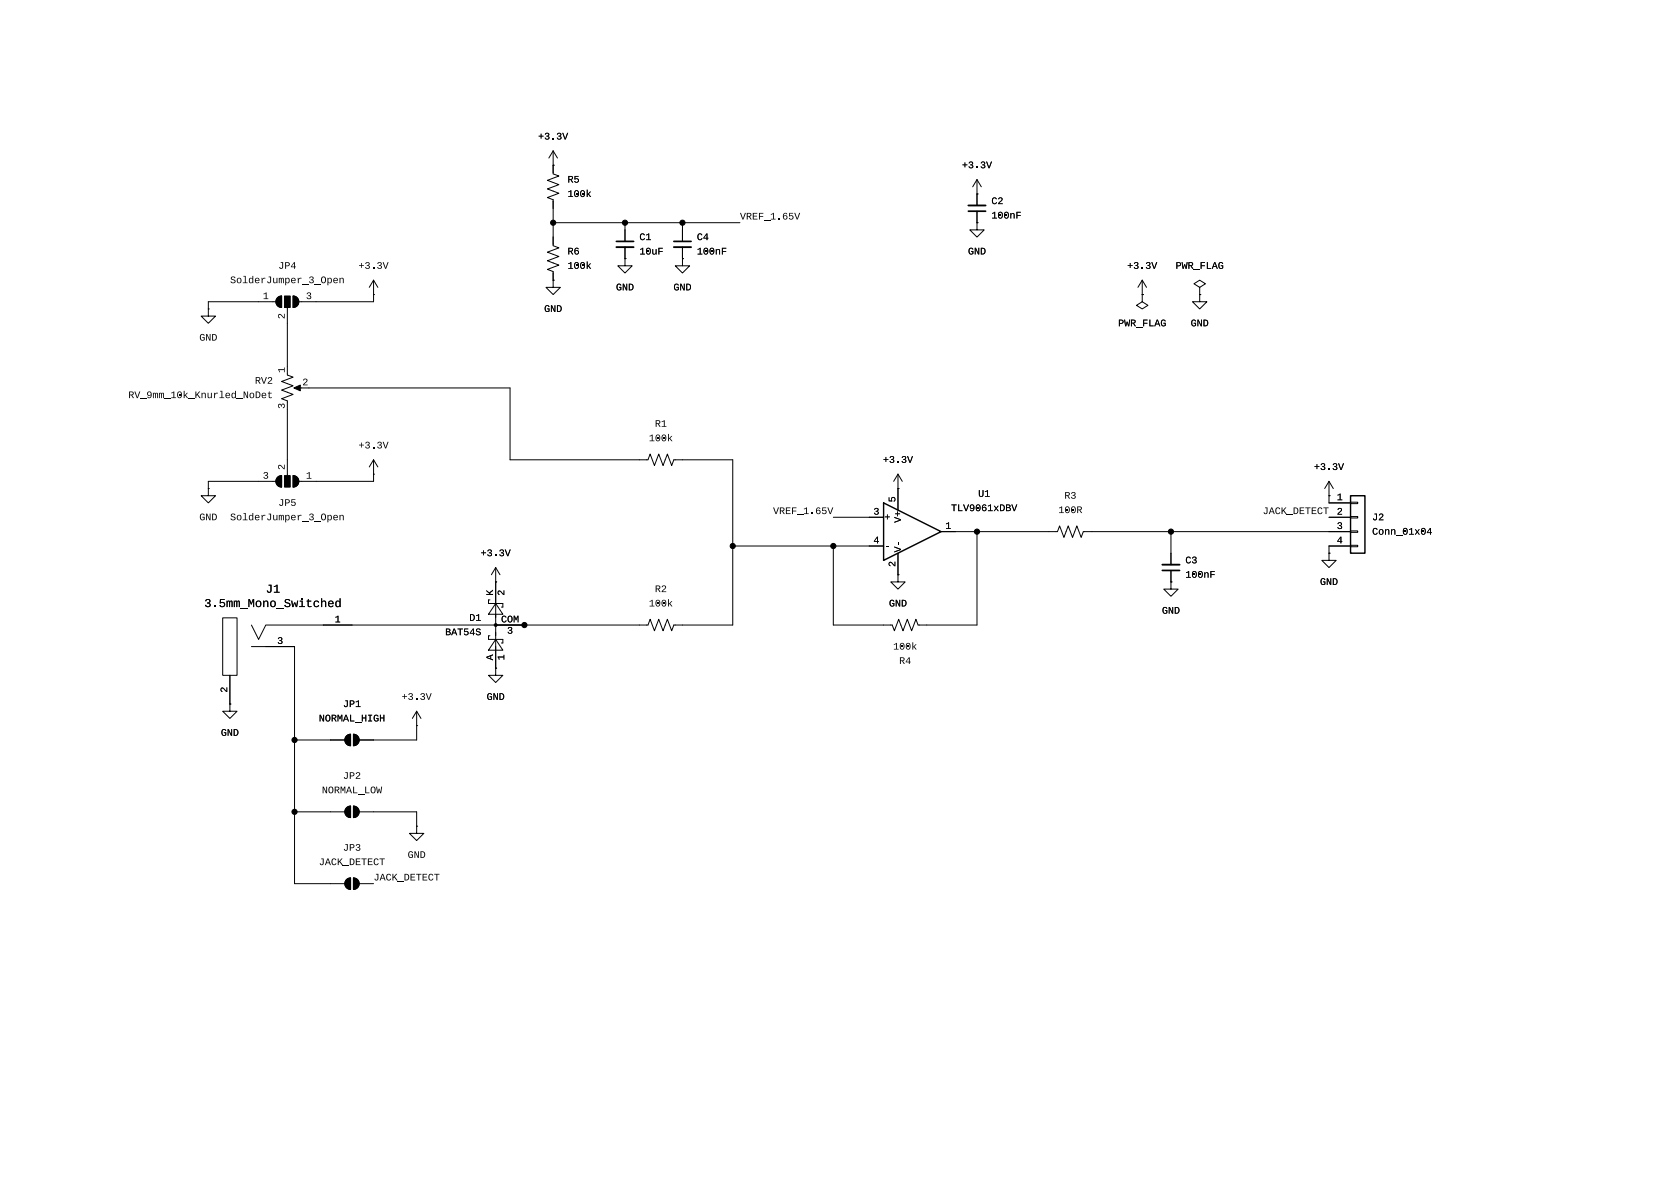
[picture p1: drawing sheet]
<svg xmlns="http://www.w3.org/2000/svg" width="297mm" height="210mm" viewBox="0 0 297 210" stroke-linecap="round" stroke-linejoin="round" font-family="sans-serif">
<g fill="none" stroke="#000" stroke-width=".18">
<path d="M97.8 26.7v4l1 .4-2 .8 2 .7-2 .8 2 .8-2 .7 1 .4v8.1l1 .4-2 .8 2 .7-2 .8 2 .8-2 .7 1 .4v1.5M97.8 29.2h.1M97.8 26.7l-.8 1.2M97.8 26.7l.8 1.2M97.8 39.4h33M110.5 39.4v3.3M120.6 39.4v3.3M172.7 39.4v1.2h1.3l-1.3 1.3-1.3-1.3h1.3M172.7 39.4h.1M172.7 34.3h.1M172.7 31.8v4.5M172.7 37.3v2.1"/>
<path d="M172.7 31.8l-.7 1.2M172.7 31.8l.8 1.2M36.8 54.6v1.3h1.3l-1.3 1.3-1.2-1.3h1.2M36.8 54.6h.1M48.8 53.3h-12v1.3M49.1 52.6l.7-.3v2.1a1.02 1.02 0 0 1-.9-.7 1.02 1.02 0 0 1 .2-1.1zM50.8 54.4v10.4M51.8 52.3a1.02 1.02 0 0 1 1 1 1.02 1.02 0 0 1-1 1.1zM66 52.1h.1M66 49.5v3.8h-13.2M66 49.5l-.7 1.3M66 49.5l.8 1.3"/>
<path d="M97.8 49.5v1.3h1.3l-1.3 1.3-1.3-1.3h1.3M97.8 49.5h.1M110.5 45.7v1.3h1.3l-1.3 1.3-1.3-1.3h1.3M110.5 45.7h.1M110.5 43.7v2M120.6 45.7v1.3h1.3l-1.3 1.3-1.2-1.3h1.2M120.6 45.7h.1M120.6 43.7v2M201.9 52.1v1.2l1 .7-1 .6-1-.6 1-.7M201.9 52.1h.1M201.9 49.5l-.7 1.3M201.9 49.5l.8 1.3"/>
<path d="M201.9 49.5v2.6M212.1 52.1v1.2h1.3l-1.3 1.3-1.3-1.3h1.3M212.1 52.1h.1M212.1 50.8l1-.6-1-.7-1 .7 1 .6v1.3M50.8 66.3l1 .4-2 .7 2 .8-2 .8 2 .7-2 .8 1 .4M50.8 72.4v11.7M52.3 68.6h1M54.6 68.6h35.6v12.7h24.4l.3-1 .8 2 .8-2 .7 2 .8-2 .7 2 .4-1h10.4v29.2h-10.4l-.4 1-.7-2-.8 2-.7-2-.8 2-.8-2-.3 1h-67.6l-1.3 2.5-1.3-2.5M36.8 86.4v1.2h1.3l-1.3 1.3-1.2-1.3h1.2M36.8 86.4h.1M48.8 85.1h-12v1.3M49.1 84.4l.7-.3v2a1.02 1.02 0 0 1-.9-.6 1.02 1.02 0 0 1 .2-1.1z"/>
<path d="M51.8 84.1a1.02 1.02 0 0 1 1 1 1.02 1.02 0 0 1-1 1zM66 83.8h.1M66 81.3v3.8h-13.2M66 81.3l-.7 1.3M66 81.3l.8 1.3M129.5 96.5h26.7M147.3 91.4h8.9M158.7 86.4h.1M158.7 83.8l-.7 1.3M158.7 83.8l.8 1.3M158.7 83.8v6.4M158.7 97.8v3.8"/>
<path d="M166.4 94h20.5l.4-1 .8 2 .7-2 .8 2 .8-2 .7 2 .4-1h47.3M172.7 94v16.5h-10.4l-.4-1-.7 2-.8-2-.8 2-.7-2-.8 2-.4-1h-10.4v-14M207 94v5.8M234.9 97.8v1.3h1.3l-1.3 1.2-1.2-1.2h1.2M234.9 97.8h.1M234.9 87.6h.1M234.9 85.1l-.7 1.3M234.9 85.1l.8 1.3M234.9 85.1v3.8h3.9M234.9 91.4h3.9M238.8 88.8h1.2v.2h-1.2zM238.8 91.3h1.2v.3h-1.2z"/>
<path d="M238.8 93.9h1.2v.2h-1.2zM238.8 96.4h1.2v.2h-1.2zM238.8 96.5h-3.9v1.3M39.4 109.2h2.5v10.2h-2.5zM40.6 119.4v5.1M44.4 114.3h7.7v41.9h8.9M86.6 112.4h-.2v.6h2.5v.7h-.3M86.6 106h-.2v.7h2.5v.6h-.3M87.6 102.9h.1M87.6 118.1v1.3h1.3l-1.3 1.3-1.2-1.3h1.2M87.6 118.1h.1M87.6 113l1.3 1.9h-2.5z"/>
<path d="M87.6 106.7l1.3 1.9h-2.5zM87.6 100.3l-.7 1.3M87.6 100.3l.8 1.3M87.6 100.3v17.8M158.7 101.6v1.3h1.3l-1.3 1.2-1.2-1.2h1.2M158.7 101.6h.1M207 102.9v1.2h1.3l-1.3 1.3-1.3-1.3h1.3M207 102.9h.1M207 100.8v2.1M40.6 124.5v1.2h1.3l-1.3 1.3-1.2-1.3h1.2M40.6 124.5h.1M52.1 130.8h8.9"/>
<path d="M61.3 130.1l.7-.3v2a1.02 1.02 0 0 1-1-.6 1.02 1.02 0 0 1 .3-1.1zM62.5 129.8a1.02 1.02 0 0 1 1 1 1.02 1.02 0 0 1-1 1zM73.7 128.3h.1M73.7 125.7v5.1h-10.2M73.7 125.7l-.8 1.3M73.7 125.7l.7 1.3M52.1 143.5h8.9M61.3 142.8l.7-.3v2a1.02 1.02 0 0 1-1-.6 1.02 1.02 0 0 1 .3-1.1zM61.3 155.5l.7-.3v2a1.02 1.02 0 0 1-1-.6 1.02 1.02 0 0 1 .3-1.1zM62.5 142.5a1.02 1.02 0 0 1 1 1 1.02 1.02 0 0 1-1 1zM62.5 155.2a1.02 1.02 0 0 1 1 1 1.02 1.02 0 0 1-1 1zM63.5 143.5h10.2v2.6"/>
<path d="M63.5 156.2h2.5M73.7 146.1v1.2h1.2l-1.2 1.3-1.3-1.3h1.3M73.7 146.1h.1"/>
</g>
<g fill="#000">
<path d="M99.4 23.5h.2l.3 1 .4-1h.1l-.4 1.2h-.2zM174.3 28.6h.2l.4 1 .3-1h.2l-.5 1.1h-.1zM59 49.2l.1-.1a.43 .43 0 0 1 .5 .1 .43 .43 0 0 1 .1 .4h-.6l.1 .3h.5l-.2 .2a.44 .44 0 0 1-.5-.1 .44 .44 0 0 1-.1-.5h.7a.26 .26 0 0 0-.3-.3 .26 .26 0 0 0-.2 .3h-.2zM60 49.1h.2v.2l.2-.2 .3 .1 .1 .9h-.2v-.6a.22 .22 0 0 0-.2-.3 .22 .22 0 0 0-.2 .3v.6h-.2zM67.6 46.3h.2l.4 1.1 .3-1.1h.2l-.4 1.2h-.2zM203.5 46.3h.2l.4 1.1 .3-1.1h.2l-.5 1.2h-.1zM47.6 69.2h.1v.2h.3v.2h-.3v.6h.4a.3 .3 0 0 1-.3 .2 .3 .3 0 0 1-.3-.3v-.5h-.1v-.2h.1zM67.6 78.1h.2l.4 1 .3-1h.2l-.4 1.2h-.2zM59 91.1l.1-.1a.43 .43 0 0 1 .5 .1 .43 .43 0 0 1 .1 .4h-.6l.1 .3h.5l-.2 .2a.44 .44 0 0 1-.5-.1 .44 .44 0 0 1-.1-.5h.7a.26 .26 0 0 0-.3-.3 .26 .26 0 0 0-.2 .3h-.2zM60 91h.2v.2l.2-.2 .3 .1 .1 .9h-.2v-.6a.22 .22 0 0 0-.2-.3 .22 .22 0 0 0-.2 .3v.6h-.2zM89.2 97.1h.2l.4 1.1 .3-1.1h.2l-.5 1.2h-.1zM160.4 80.6h.1l.4 1.1 .3-1.1h.2l-.4 1.2h-.2z"/>
<path d="M236.6 81.9h.1l.4 1 .3-1h.2l-.4 1.2h-.2zM59.4 106.2h.4l.2 .2v-.6h.2v1.5h-.2v-.2a.43 .43 0 0 1-.5 .2 .43 .43 0 0 1-.2-.5h.2a.31 .31 0 0 0 .3 .4 .31 .31 0 0 0 .2-.5 .31 .31 0 0 0-.3-.4 .31 .31 0 0 0-.2 .5h-.2zM88 116.1h1v-.3h.2v.8h-.2v-.4h-.9l.2 .3-.1 .1zM88.1 104.5l.3-.1 .6 .6v-.6h.2v.8l-.4-.2a.44 .44 0 0 0-.7-.4v.2l.2 .2v.2l-.3-.3zM89.8 111a.35 .35 0 0 1 .6-.1 .35 .35 0 0 1-.1 .5 .36 .36 0 0 1 .2 .6 .36 .36 0 0 1-.6 0l-.2-.3h.2a.25 .25 0 0 0 .3 .3 .25 .25 0 0 0 .2-.4 .25 .25 0 0 0-.4-.1v-.1a.23 .23 0 0 0 .4-.2 .23 .23 0 0 0-.2-.3 .23 .23 0 0 0-.3 .3l-.1-.1zM75.3 122.5h.1l.4 1.1 .3-1.1h.2l-.4 1.2h-.2z"/>
</g>
<path d="M171.2 37.3h3M109 42.7h3M119.1 42.7h3.1M205.5 100.8h3" fill="none" stroke="#000" stroke-width=".3"/>
<path d="M171.2 36.3h3M109 43.7h3M119.1 43.7h3.1M205.5 99.8h3" fill="none" stroke="#000" stroke-width=".33"/>
<g fill="#000" stroke="#000" stroke-width=".18">
<path d="M49.1 52.6l.7-.3v2.1a1.02 1.02 0 0 1-.9-.7 1.02 1.02 0 0 1 .2-1.1zM50.3 52.3h1v2.1h-1zM51.8 52.3a1.02 1.02 0 0 1 1 1 1.02 1.02 0 0 1-1 1.1zM51.9 68.6l1.2-.5v1zM49.1 84.4l.7-.3v2a1.02 1.02 0 0 1-.9-.6 1.02 1.02 0 0 1 .2-1.1zM50.3 84.1h1v2h-1zM51.8 84.1a1.02 1.02 0 0 1 1 1 1.02 1.02 0 0 1-1 1zM61.3 130.1l.7-.3v2a1.02 1.02 0 0 1-1-.6 1.02 1.02 0 0 1 .3-1.1zM62.5 129.8a1.02 1.02 0 0 1 1 1 1.02 1.02 0 0 1-1 1zM61.3 142.8l.7-.3v2a1.02 1.02 0 0 1-1-.6 1.02 1.02 0 0 1 .3-1.1zM61.3 155.5l.7-.3v2a1.02 1.02 0 0 1-1-.6 1.02 1.02 0 0 1 .3-1.1zM62.5 142.5a1.02 1.02 0 0 1 1 1 1.02 1.02 0 0 1-1 1z"/>
<path d="M62.5 155.2a1.02 1.02 0 0 1 1 1 1.02 1.02 0 0 1-1 1z"/>
<circle cx="97.8" cy="39.4" r=".46"/>
<circle cx="110.5" cy="39.4" r=".46"/>
<circle cx="120.6" cy="39.4" r=".46"/>
<circle cx="129.5" cy="96.5" r=".46"/>
<circle cx="147.3" cy="96.5" r=".46"/>
<circle cx="172.7" cy="94" r=".46"/>
<circle cx="207" cy="94" r=".46"/>
<circle cx="87.6" cy="110.5" r=".25"/>
<circle cx="92.7" cy="110.5" r=".46"/>
<circle cx="52.1" cy="130.8" r=".46"/>
<circle cx="52.1" cy="143.5" r=".46"/>
</g>
<path d="M156.2 88.9l10.2 5.1-10.2 5.1zM238.8 87.6h2.5v10.2h-2.5z" fill="none" stroke="#000" stroke-width=".25"/>
<g font-size="2.1">
<text x="36.1" y="107.9">3.5mm_Mono_Switched</text>
<text x="47" y="105.4">J1</text>
</g>
<g font-size="1.8">
<text x="95.1" y="25.1">+3.3V</text>
<text x="100.3" y="32.8">R5</text>
<text x="100.3" y="35.3">100k</text>
<text x="170.1" y="30.2">+3.3V</text>
<text x="130.8" y="39">VREF_1.65V</text>
<text x="175.3" y="36.6">C2</text>
<text x="175.3" y="39.1">100nF</text>
<text x="100.3" y="45.5">R6</text>
<text x="100.3" y="48">100k</text>
<text x="113" y="42.9">C1</text>
<text x="113" y="45.5">10uF</text>
<text x="123.2" y="42.9">C4</text>
<text x="123.2" y="45.5">100nF</text>
<text x="171.1" y="45.5">GND</text>
<text x="40.7" y="50.5">SolderJumper_3_Open</text>
<text x="46.5" y="53.1">1</text>
<text x="49.2" y="48">JP4</text>
<text x="54.1" y="53.1">3</text>
<text x="63.4" y="48">+3.3V</text>
<text x="108.9" y="51.8">GND</text>
<text x="119.1" y="51.8">GND</text>
<text x="199.3" y="48">+3.3V</text>
<text x="207.8" y="48">PWR_FLAG</text>
<text x="50.5" y="56.4" transform="rotate(-90 50.5 56.4)">2</text>
<text x="96.2" y="55.6">GND</text>
<text x="197.7" y="58.2">PWR_FLAG</text>
<text x="210.5" y="58.2">GND</text>
<text x="35.2" y="60.7">GND</text>
<text x="50.5" y="65.9" transform="rotate(-90 50.5 65.9)">1</text>
<text x="22.7" y="70.9">RV_9mm_10k_Knurled_NoDet</text>
<text x="45.1" y="68.3">RV2</text>
<text x="53.4" y="68.3">2</text>
<text x="50.5" y="72.3" transform="rotate(-90 50.5 72.3)">3</text>
<text x="115.8" y="75.9">R1</text>
<text x="50.5" y="83.1" transform="rotate(-90 50.5 83.1)">2</text>
<text x="63.4" y="79.8">+3.3V</text>
<text x="114.7" y="78.5">100k</text>
<text x="156.1" y="82.3">+3.3V</text>
<text x="232.3" y="83.6">+3.3V</text>
<text x="46.5" y="84.8">3</text>
<text x="49.2" y="89.9">JP5</text>
<text x="54.1" y="84.8">1</text>
<text x="158.5" y="88.8" transform="rotate(-90 158.5 88.8)">5</text>
<text x="172.9" y="88.3">U1</text>
<text x="188.2" y="88.6">R3</text>
<text x="236.3" y="88.6">1</text>
<text x="35.2" y="92.5">GND</text>
<text x="40.7" y="92.4">SolderJumper_3_Open</text>
<text x="136.7" y="91.1">VREF_1.65V</text>
<text x="154.4" y="91.2">3</text>
<text x="156.3" y="92.5">+</text>
<text x="159.8" y="92.4" transform="rotate(-90 159.8 92.4)">V+</text>
<text x="167.1" y="93.7">1</text>
<text x="168.1" y="90.8">TLV9061xDBV</text>
<text x="187.1" y="91.2">100R</text>
<text x="223.2" y="91.1">JACK_DETECT 2</text>
<text x="236.3" y="93.7">3</text>
<text x="236.3" y="91.2">2</text>
<text x="242.6" y="92.4">J2</text>
<text x="242.6" y="95">Conn_01x04</text>
<text x="85" y="98.8">+3.3V</text>
<text x="154.4" y="96.3">4</text>
<text x="156.3" y="97.5">-</text>
<text x="158.5" y="100.2" transform="rotate(-90 158.5 100.2)">2</text>
<text x="159.8" y="97.7" transform="rotate(-90 159.8 97.7)">V-</text>
<text x="209.5" y="100.1">C3</text>
<text x="236.3" y="96.3">4</text>
<text x="87.4" y="105.3" transform="rotate(-90 87.4 105.3)">K</text>
<text x="114.7" y="107.7">100k</text>
<text x="115.8" y="105.1">R2</text>
<text x="157.2" y="107.7">GND</text>
<text x="209.5" y="102.6">100nF</text>
<text x="233.4" y="103.9">GND</text>
<text x="59.2" y="110.2">1</text>
<text x="78.7" y="112.8">BAT54S</text>
<text x="83" y="110.2">D1</text>
<text x="88.6" y="110.2">COM</text>
<text x="205.4" y="109">GND</text>
<text x="49" y="114">3</text>
<text x="87.4" y="116.7" transform="rotate(-90 87.4 116.7)">A</text>
<text x="157.9" y="115.3">100k</text>
<text x="159" y="117.9">R4</text>
<text x="40.4" y="122.5" transform="rotate(-90 40.4 122.5)">2</text>
<text x="60.6" y="125.5">JP1</text>
<text x="71" y="124.2">+3.3V</text>
<text x="86" y="124.2">GND</text>
<text x="39" y="130.6">GND</text>
<text x="56.4" y="128">NORMAL_HIGH</text>
<text x="56.9" y="140.7">NORMAL_LOW</text>
<text x="60.6" y="138.2">JP2</text>
<text x="56.4" y="153.4">JACK_DETECT</text>
<text x="60.6" y="150.9">JP3</text>
<text x="66" y="155.9">JACK_DETECT</text>
<text x="72.1" y="152.1">GND</text>
</g>
</svg>
